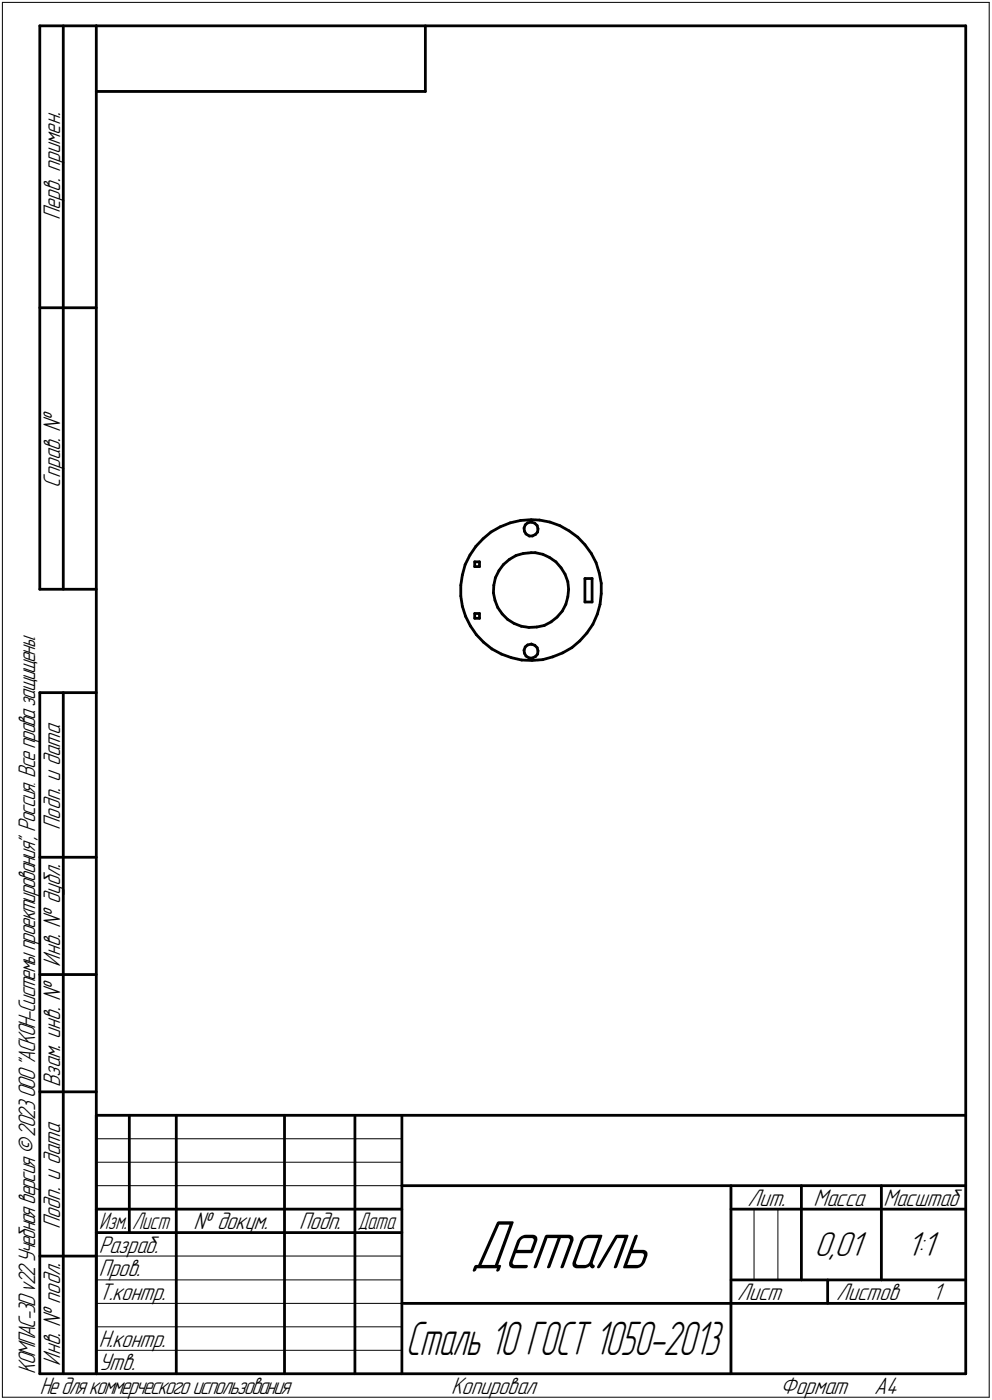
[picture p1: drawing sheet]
<svg xmlns="http://www.w3.org/2000/svg" width="211mm" height="298mm" viewBox="0 0 211 298" stroke-linecap="round" stroke-linejoin="round" font-family="sans-serif">
<g fill="none" stroke="#000" stroke-width=".59">
<path d="M8.5 5.5v120zM8.5 5.5h12zM13.5 5.5v120zM20.5 5.5v287zM20.5 5.5h185zM20.5 19.5h70zM90.5 5.5v14zM205.5 5.5v287zM8.5 65.5h12zM100 118.2l-1 2zM101 119.6v1zM101 119.6h1z"/>
<path d="M101.3 116.3l-1.3 1.9zM102 119.6v1zM102.8 114.7l1.7-1.4zM102.8 114.7l-1.5 1.6zM104.5 113.3l1.9-1.1zM106.4 112.2l2.1-.9zM108.4 119.1l1.4-.8zM108.5 111.3l2.2-.5zM109.8 118.3l1.5-.4zM110.7 110.8l2.3-.1zM111.3 117.9l1.7-.2zM111.5 112.4l.1 .7z"/>
<path d="M111.6 113.1l.3 .6zM111.8 111.8l.5-.5zM111.8 111.8l-.3 .6zM111.9 113.7l.7 .4zM112.3 111.3l.7-.1zM112.6 114.1h.7zM113 117.7h.9zM113 110.7h1.8zM113.1 111.2h.1M113.1 111.2l.7 .2zM113.3 114.1l.7-.3zM113.8 111.4l.5 .5z"/>
<path d="M113.9 117.7l1.6 .3zM114.3 111.9l.2 .7zM114.4 113.3l-.4 .5zM114.5 112.6l-.1 .7zM114.8 110.7l2.2 .5zM115.5 118l1.4 .7zM116.9 118.7l1.4 .9zM117 111.2l2.1 .7zM118.3 119.6l1.1 1.3zM119.1 111.9l2 1.1zM121.1 113l1.8 1.4zM122.9 114.4l1.6 1.6z"/>
<path d="M124.5 116l1.3 1.9zM125.8 117.9l1 1.9zM126.8 119.8l.7 2.2zM8.5 125.5h12zM98 124.6v2.3zM98 126.9l.4 2.2zM98.4 122.4l-.4 2.2zM98.4 129.1l.7 2.1zM99 120.2l-.6 2.2zM99.1 131.2l1 2.1zM100.1 133.3l1.2 1.8zM101 130.6h1z"/>
<path d="M101 130.6v1.1zM101 120.6h1zM101 131.7h1zM101.3 135.1l1.6 1.6zM102 130.6v1.1zM102.9 136.7l1.7 1.5zM104.6 138.2l2.1 1.1zM105 126.2l.3 1.6zM105.1 124.6l-.1 1.6zM105.3 127.8l.6 1.6zM105.4 123l-.3 1.6zM105.9 129.4l.9 1.3z"/>
<path d="M106.2 121.5l-.8 1.5zM106.7 139.3l2.1 .7zM106.8 130.7l1.2 1.2zM107.1 120.2l1.3-1.1zM107.1 120.2l-.9 1.3zM108 131.9l1.4 .9zM109.4 132.8l1.5 .5zM110.9 133.3l1.6 .3zM111.5 138.4l.1 .7zM111.6 139.1l.3 .6zM111.8 137.8l.5-.5zM111.8 137.8l-.3 .6z"/>
<path d="M111.9 139.7l.7 .4zM112.3 137.3l.7-.1zM112.5 133.6l1.7-.1zM113.1 137.2h.1M113.1 137.2l.7 .2zM113.8 137.4l.5 .5zM114.2 133.5l1.6-.3zM114.3 137.9l.2 .7zM114.4 139.3l-.4 .5zM114.5 138.6l-.1 .7zM115.8 133.2l1.5-.8zM117.3 132.4l1.2-1z"/>
<path d="M117.6 139.9l2.1-.9zM119.4 120.9l.8 1.4zM119.6 130.1l-1.1 1.3zM119.7 139l2-1.1zM120.2 122.3l.6 1.6zM120.4 128.7l-.8 1.4zM120.8 127.1l-.4 1.6zM120.8 123.9l.2 1.6zM121 125.5l-.2 1.6zM121.7 137.9l1.7-1.4zM124.5 123.2v5zM124.5 123.2h1.5z"/>
<path d="M124.5 128.2h1.5zM124.9 134.8l-1.5 1.7zM126 123.2v5zM126.2 132.9l-1.3 1.9zM127.1 130.8l-.9 2.1zM127.5 122l.4 2.2zM127.7 128.7l-.6 2.1zM127.9 126.4l-.2 2.3zM127.9 124.2v2.2zM8.5 147.5v145zM8.5 147.5h12zM13.5 147.5v145z"/>
<path d="M108.8 140l2.2 .5zM111 140.5l2.2 .1zM112.6 140.1h.7zM113.2 140.6l2.3-.1zM113.3 140.1l.7-.3zM115.5 140.5l2.1-.6zM8.5 182.5h12zM8.5 207.5h12zM8.5 232.5h12zM20.5 237.5h185zM20.5 237.5v55zM27.5 237.5v25z"/>
<path d="M37.5 237.5v55zM60.5 237.5v55zM75.5 237.5v55zM85.5 237.5v55zM20.5 257.5h65zM85.5 252.5h120zM155.5 252.5v40zM155.5 257.5h15zM170.5 252.5v20zM170.5 257.5h35zM187.5 252.5v20zM8.5 267.5h12z"/>
<path d="M20.5 262.5h65zM85.5 277.5h70zM155.5 277.5h50zM155.5 272.5h50zM176.1 272.5v5zM8.5 292.5h12zM20.5 292.5h185z"/>
</g>
<g fill="none" stroke="#000" stroke-width=".21">
<path d="M.5 .5v297zM.5 .5h210zM210.5 .5v297zM20.5 247.5h65zM20.5 252.5h65zM20.5 242.5h65zM160.4 257.5v15zM165.5 257.5v15zM20.5 267.5h65zM20.5 272.5h65zM20.5 277.5h65zM.5 297.5h210z"/>
<path d="M20.5 282.5h65zM20.5 287.5h65z"/>
</g>
<text font-size="15.6" x="100" y="270.1">Деталь</text>
<text font-size="10.7" x="86.3" y="288.5">Сталь 10 ГОСТ 1050-2013</text>
<g font-size="7.8">
<text x="173.3" y="267.5">0,01</text>
<text x="192.9" y="267.5">1:1</text>
</g>
<g font-size="5.4">
<text x="12.8" y="46.9" transform="rotate(-90 12.8 46.9)">Перв. примен.</text>
<text x="12.8" y="103.8" transform="rotate(-90 12.8 103.8)">Справ. !</text>
<text x="12.8" y="176.7" transform="rotate(-90 12.8 176.7)">Подп. и дата</text>
<text x="12.8" y="205.8" transform="rotate(-90 12.8 205.8)">Инв. ! дубл.</text>
<text x="12.8" y="231.6" transform="rotate(-90 12.8 231.6)">Взам. инв. !</text>
<text x="159.1" y="256.8">Лит.</text>
<text x="173.1" y="256.8">Масса</text>
<text x="188" y="256.8">Масштаб</text>
<text x="12.8" y="261.7" transform="rotate(-90 12.8 261.7)">Подп. и дата</text>
<text x="41.2" y="261.8">! докум.</text>
<text x="63.6" y="261.8">Подп.</text>
<text x="21" y="266.8">Разраб.</text>
<text x="21" y="271.8">Пров.</text>
<text x="21" y="276.8">Т.контр.</text>
<text x="156.9" y="276.8">Лист</text>
<text x="177.9" y="276.8">Листов</text>
<text x="198.4" y="276.8">1</text>
<text x="21" y="286.8">Н.контр.</text>
<text x="7.5" y="292.5" transform="rotate(-90 7.5 292.5)">КОМПАС-3Dv22Учебнаяверсия©2023ООО&quot;АСКОН-Системыпроектирования&quot;, Россия. Всеправазащищены.</text>
<text x="12.8" y="290.8" transform="rotate(-90 12.8 290.8)">Инв. ! подл.</text>
<text x="21" y="291.8">Утв.</text>
<text x="8.5" y="296.7">Недлякоммерческогоиспользования</text>
<text x="96" y="296.8">Копировал</text>
<text x="166" y="296.8">Формат</text>
<text x="186" y="296.8">A4</text>
</g>
<g font-size="5.3">
<text x="21.1" y="261.8">Изм.</text>
<text x="28.1" y="261.8">Лист</text>
<text x="76.1" y="261.8">Дата</text>
</g>
</svg>
